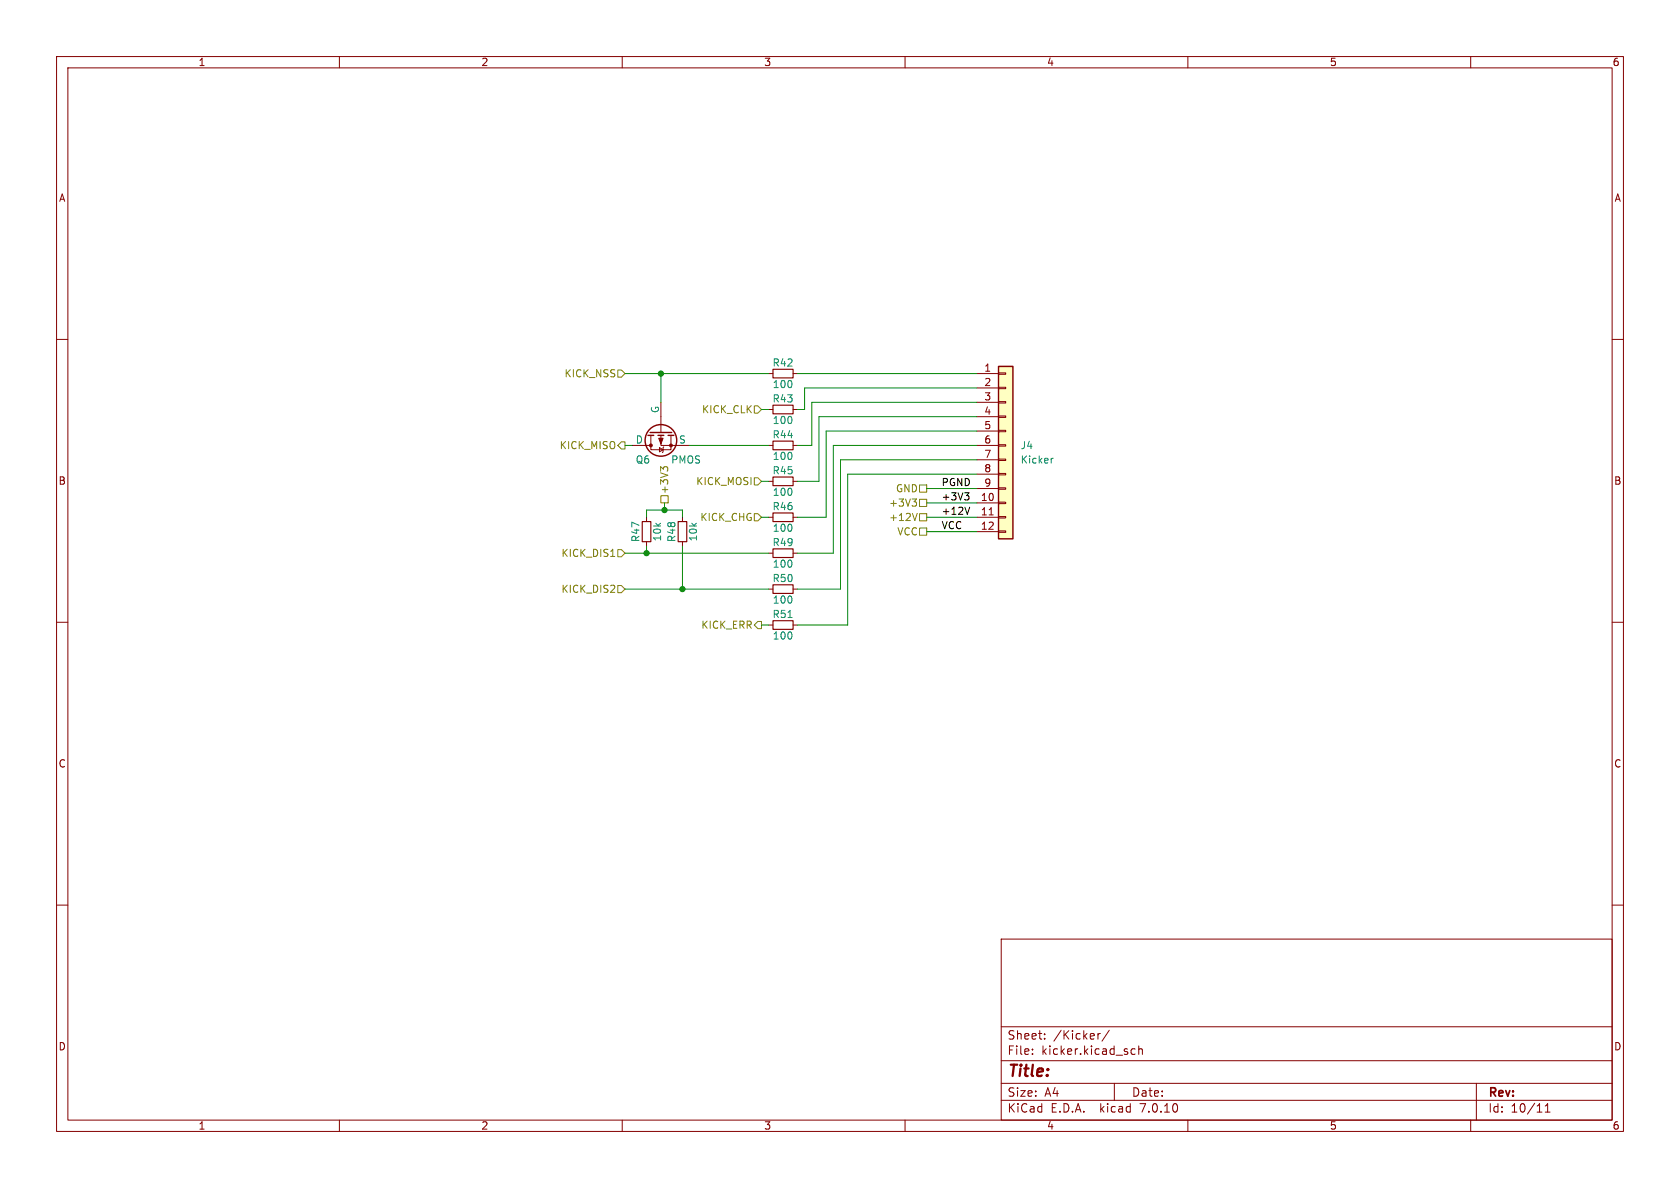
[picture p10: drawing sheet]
<svg xmlns="http://www.w3.org/2000/svg" width="297mm" height="210mm" viewBox="0 0 297 210" stroke-linecap="round" stroke-linejoin="round" font-family="sans-serif">
<g fill="none" stroke="#840000" stroke-width=".18">
<path d="M10 10h277v190h-277zM12 12h273v186h-273zM60 10v2M110 10v2M160 10v2M210 10v2M260 10v2M10 60h2M285 60h2M111.8 78.7h3.3M115.1 77v2.5h3.5v-2.5M116.6 79.1l.6 .4-.6 .4z"/>
<path d="M116.8 77v1.7h5.1M116.8 71.1v5.4M117.3 79l-.1 .1v.8l-.1 .1M135.9 66h.8M135.9 78.7h.8M135.9 72.4h.8M140.2 66h.8M140.2 78.7h.8M140.2 72.4h.8M172.7 66h3.8M172.7 78.7h3.8M172.7 68.6h3.8"/>
<path d="M172.7 71.1h3.8M172.7 73.7h3.8M172.7 76.2h3.8M176.5 78.6h1.3v.3h-1.3zM176.5 76.1h1.3v.2h-1.3zM176.5 73.5h1.3v.3h-1.3zM176.5 71h1.3v.2h-1.3zM176.5 68.5h1.3v.2h-1.3zM176.5 65.9h1.3v.3h-1.3zM114.3 91.4v.8M114.3 95.8v.7M120.6 91.4v.8"/>
<path d="M120.6 95.8v.7M135.9 97.8h.8M135.9 85.1h.8M135.9 91.4h.8M140.2 97.8h.8M140.2 85.1h.8M140.2 91.4h.8M172.7 91.4h3.8M172.7 88.9h3.8M172.7 94h3.8M172.7 81.3h3.8M172.7 83.8h3.8"/>
<path d="M172.7 86.4h3.8M174.9 91h.7M176.5 93.9h1.3v.2h-1.3zM176.5 91.3h1.3v.3h-1.3zM176.5 88.8h1.3v.2h-1.3zM176.5 86.2h1.3v.3h-1.3zM176.5 83.7h1.3v.2h-1.3zM176.5 81.2h1.3v.2h-1.3zM10 110h2M135.9 110.5h.8M135.9 104.1h.8M140.2 110.5h.8"/>
<path d="M140.2 104.1h.8M285 110h2M10 160h2M285 160h2M177 166h108v32h-108zM60 198v2M110 198v2M160 198v2M177 194.5h108M177 191.5h108M177 187.5h108M177 181.5h108"/>
<path d="M182.5 186.3v.1M182.5 185.5v.1M184.7 183.6v.1M184.7 182.8v.1M194.1 182.7v1M194.5 182.7l-.3 .1-.1 .2M196.1 182.1l-1.3 2M197 191.5v3M200 186.1l.2 .3 .5-.1M200.7 185.5l-.5-.1-.2 .3M201.3 185.5l.2-.1 .4 .1 .1 .9M201.3 184.9v1.5"/>
<path d="M210 198v2M260 198v2M261 191.5v6.5M273.2 196.6h.8M273.2 195.5l.4-.4v1.5"/>
</g>
<path d="M136.7 65.3h3.5v1.5h-3.5zM136.7 78h3.5v1.5h-3.5zM136.7 71.6h3.5v1.6h-3.5zM113.5 92.2h1.6v3.6h-1.6zM119.9 92.2h1.5v3.6h-1.5zM136.7 97h3.5v1.6h-3.5zM136.7 84.3h3.5v1.6h-3.5zM136.7 90.7h3.5v1.5h-3.5zM136.7 109.7h3.5v1.6h-3.5zM136.7 103.4h3.5v1.5h-3.5z" fill="none" stroke="#840000" stroke-width=".2"/>
<path d="M186.2 81l-.4 .3M139.3 109.2h.7" fill="none" stroke="#008484" stroke-width=".18"/>
<g fill="none" stroke="#840000" stroke-width=".25">
<path d="M114.6 77h1M114.9 76.5h3.8M116.3 77h1M118.1 77h1M176.5 64.8h2.6v30.5h-2.6z"/>
<circle cx="116.8" cy="77.9" r="2.79"/>
</g>
<g fill="#840000" stroke="#840000" stroke-width=".18">
<path d="M116.5 77.5h.7l-.4 1z"/>
<circle cx="118.6" cy="78.7" r=".25"/>
<circle cx="115.1" cy="78.7" r=".25"/>
</g>
<path d="M176.5 64.8h2.6v30.5h-2.6z" fill="#ffffc2" stroke="#ffffc2" stroke-width=".18"/>
<g fill="none" stroke="#848400" stroke-width=".18">
<path d="M109.2 65.4h.7l.6 .6-.6 .7h-.7zM109.2 78.7l.7-.6h.6v1.3h-.6zM133.3 71.8h.7l.6 .6-.6 .6h-.7zM108 98.4h.7M109.2 97.2h.7l.6 .6-.6 .6h-.7zM116.8 87.6h1.3v1.3h-1.3zM117.3 82.9l-.5-.4v.8M117.3 82.7l.2-.2h.3l.3 .2M133.3 84.5h.7l.6 .6-.6 .6h-.7zM133.3 90.8h.7l.6 .6-.6 .7h-.7zM161.2 88.2h.8l-.4 .5M161.8 88.7l.2 .2v.3l-.2 .3"/>
<path d="M162.1 90.7l-.4 1.3M162.6 88.3h1.2v1.2h-1.2zM162.6 93.3h1.2v1.3h-1.2zM162.6 90.8h1.2v1.3h-1.2zM162.6 85.7h1.2v1.3h-1.2zM109.2 103.5h.7l.6 .6-.6 .7h-.7zM134 109.9h.6v1.2h-.6l-.7-.6z"/>
</g>
<path d="M170.5 87.1h.8l-.4 .5M171.1 87.6l.2 .2v.3l-.2 .3M171.4 89.7l-.4 1.2" fill="none" stroke="#000" stroke-width=".18"/>
<g fill="none" stroke="#008400" stroke-width=".18">
<path d="M110.5 78.7h1.3M110.5 66h25.4M116.8 66v5.1M121.9 78.7h14M134.6 72.4h1.3M141 66h31.7M172.7 78.7h-25.4v19.1h-6.3M172.7 76.2h-26.7v15.2h-5M172.7 71.1h-29.2v7.6h-2.5M172.7 68.6h-30.5v3.8h-1.2M172.7 73.7h-27.9v11.4h-3.8M110.5 97.8h25.4"/>
<path d="M114.3 91.4v-1.2h6.3v1.2M114.3 96.5v1.3M117.5 88.9v1.3M120.6 96.5v7.6M134.6 91.4h1.3M134.6 85.1h1.3M163.8 91.4h8.9M163.8 86.4h8.9M163.8 88.9h8.9M163.8 94h8.9M172.7 81.3h-24.1v22.8h-7.6M172.7 83.8h-22.8v26.7h-8.9"/>
<path d="M110.5 104.1h25.4M134.6 110.5h1.3"/>
</g>
<g fill="#008400" stroke="#008400" stroke-width=".18">
<circle cx="114.3" cy="97.8" r=".46"/>
<circle cx="116.8" cy="66" r=".46"/>
<circle cx="117.5" cy="90.2" r=".46"/>
<circle cx="120.6" cy="104.1" r=".46"/>
</g>
<text font-size="2.8" fill="#840000" x="178" y="190.9">Title:</text>
<g font-size="2.1" fill="#840000">
<text x="178" y="184">Sheet:</text>
<text x="186.2" y="184">/Kicker/</text>
<text x="178" y="186.7">File:</text>
<text x="184.1" y="186.7">kicker.kicad_sch</text>
<text x="178" y="196.9">KiCad</text>
<text x="178" y="194.1">Size:</text>
<text x="184.7" y="194.1">A4</text>
<text x="185.7" y="196.9">E.D.A.</text>
<text x="194.6" y="196.9">kicad</text>
<text x="200" y="194.1">Date:</text>
<text x="201.8" y="196.9">7.0.10</text>
<text x="263" y="194.3">Rev:</text>
<text x="263" y="196.9">Id:</text>
<text x="267.1" y="196.9">10/11</text>
</g>
<g font-size="1.8" fill="#840000">
<text x="35" y="11.9">1</text>
<text x="85" y="11.9">2</text>
<text x="135" y="11.9">3</text>
<text x="185" y="11.9">4</text>
<text x="235" y="11.9">5</text>
<text x="285" y="11.9">6</text>
<text x="10.3" y="35.9">A</text>
<text x="285.3" y="35.9">A</text>
<text x="173.9" y="65.8">1</text>
<text x="173.9" y="68.3">2</text>
<text x="173.9" y="70.9">3</text>
<text x="173.9" y="73.4">4</text>
<text x="173.9" y="75.9">5</text>
<text x="173.9" y="78.5">6</text>
<text x="173.9" y="81">7</text>
<text x="173.9" y="83.6">8</text>
<text x="10.3" y="85.9">B</text>
<text x="173.3" y="88.6">10</text>
<text x="173.9" y="86.1">9</text>
<text x="285.3" y="85.9">B</text>
<text x="173.3" y="91.2">11</text>
<text x="173.3" y="93.7">12</text>
<text x="10.3" y="135.9">C</text>
<text x="285.3" y="135.9">C</text>
<text x="10.3" y="185.9">D</text>
<text x="285.3" y="185.9">D</text>
<text x="35" y="199.9">1</text>
<text x="85" y="199.9">2</text>
<text x="135" y="199.9">3</text>
<text x="185" y="199.9">4</text>
<text x="235" y="199.9">5</text>
<text x="285" y="199.9">6</text>
</g>
<g font-size="1.8" fill="#008484">
<text x="136.5" y="65">R42</text>
<text x="136.5" y="71.3">R43</text>
<text x="136.5" y="68.8">100</text>
<text x="116.6" y="73.1" transform="rotate(-90 116.6 73.1)">G</text>
<text x="136.5" y="77.7">R44</text>
<text x="136.5" y="75.2">100</text>
<text x="112.3" y="78.5">D</text>
<text x="112.3" y="82.1">Q6</text>
<text x="118.6" y="82.1">PMOS</text>
<text x="119.9" y="78.5">S</text>
<text x="136.5" y="81.5">100</text>
<text x="180.3" y="79.6">J4</text>
<text x="180.3" y="82.1">Kicker</text>
<text x="136.5" y="84">R45</text>
<text x="136.5" y="87.9">100</text>
<text x="113.3" y="95.9" transform="rotate(-90 113.3 95.9)">R47</text>
<text x="117.1" y="95.8" transform="rotate(-90 117.1 95.8)">10k</text>
<text x="119.6" y="95.9" transform="rotate(-90 119.6 95.9)">R48</text>
<text x="123.4" y="95.8" transform="rotate(-90 123.4 95.8)">10k</text>
<text x="136.5" y="90.4">R46</text>
<text x="136.5" y="94.2">100</text>
<text x="136.5" y="96.7">R49</text>
<text x="136.5" y="100.6">100</text>
<text x="136.5" y="103.1">R50</text>
<text x="136.5" y="106.9">100</text>
<text x="136.5" y="109.4">R51</text>
<text x="136.5" y="113.3">100</text>
</g>
<g font-size="1.8" fill="#848400">
<text x="99.7" y="66.9">KICK_NSS</text>
<text x="124" y="73.3">KICK_CLK</text>
<text x="98.8" y="79.6">KICK_MISO</text>
<text x="118.3" y="87.4" transform="rotate(-90 118.3 87.4)">+3V3</text>
<text x="123" y="86">KICK_MOSI</text>
<text x="157.1" y="89.8">+3V3</text>
<text x="158.3" y="87.2">GND</text>
<text x="123.7" y="92.3">KICK_CHG</text>
<text x="157.1" y="92.3">+12V</text>
<text x="158.5" y="94.8">VCC</text>
<text x="99.2" y="98.7">KICK_DIS1</text>
<text x="99.2" y="105">KICK_DIS2</text>
<text x="123.9" y="111.4">KICK_ERR</text>
</g>
<g font-size="1.8">
<text x="166.4" y="88.6">+3V3</text>
<text x="166.4" y="86">PGND</text>
<text x="166.4" y="93.6">VCC</text>
<text x="166.4" y="91.1">+12V</text>
</g>
</svg>
